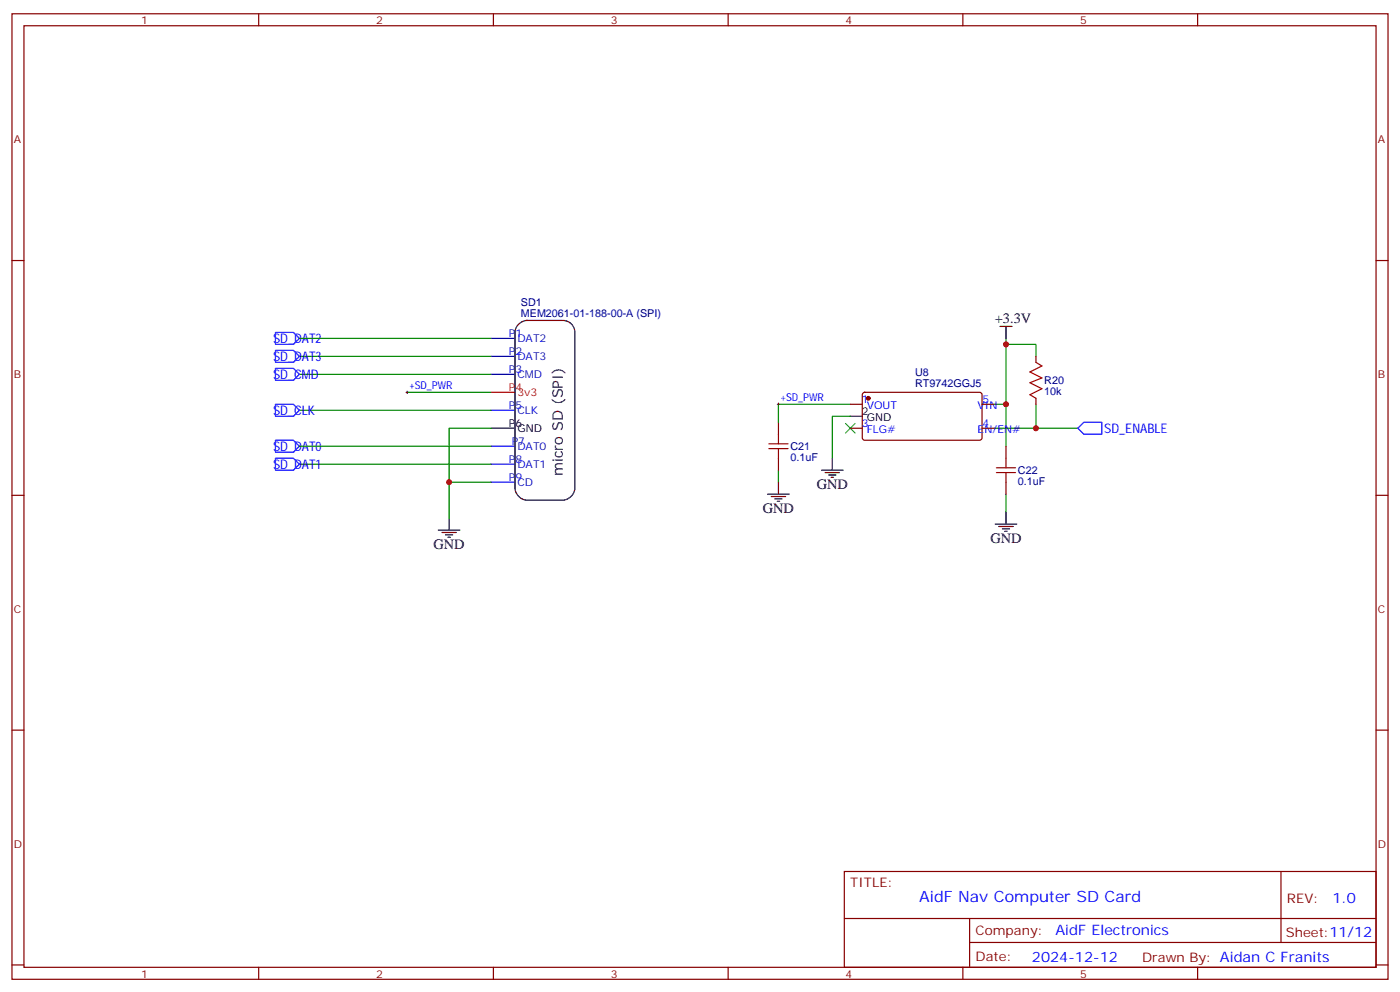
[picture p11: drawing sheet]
<svg xmlns="http://www.w3.org/2000/svg" width="412mm" height="292mm" viewBox="0 0 412 292" stroke-linecap="round" stroke-linejoin="round" font-family="sans-serif">
<g fill="none" stroke="#870000" stroke-width=".35">
<path d="M3.5 4.1h405.4v284.3h-405.4zM7.1 7.6h398.2v277.3h-398.2zM76.2 4.1v3.5M145.3 4.1v3.5M214.5 4.1v3.5M283.6 4.1v3.5M352.8 4.1v3.5M3.5 76.7h3.6M405.3 76.7h3.6M250.5 119.1h3.5M254.2 115.7l.5-.2 34.1 .1 .5 .6-.1 13-.6 .4h-34.2l-.4-.7v-12.7zM289.3 119.1h3.5"/>
<path d="M305.2 105v1.7M305.2 117.3v1.8M229.3 124.4v3.5M229.3 134.9v3.6M250.5 126.1h3.5M289.3 126.1h3.5M296.3 131.4v3.5M3.5 145.9h3.6M296.3 142v3.5M405.3 145.9h3.6M3.5 215h3.6M405.3 215h3.6"/>
<path d="M248.7 256.6h156.6v28.3h-156.6zM377.3 256.7v20.8M248.7 270.5h156.5M285.6 277.5h119.6M285.6 270.5v14.1M3.5 284.2h3.6M76.2 284.9v3.5M145.3 284.9v3.5M214.5 284.9v3.5M283.6 284.9v3.5M352.8 284.9v3.5M405.3 284.2h3.6"/>
</g>
<path d="M144.6 99.7h7.1M144.6 105h7.1M144.6 110.2h7.1M144.6 120.8h7.1M144.6 131.4h7.1M144.6 136.7h7.1M144.6 142h7.1" fill="none" stroke="#00c" stroke-width=".35"/>
<path d="M144.6 115.5h7.1" fill="none" stroke="#f00" stroke-width=".35"/>
<g fill="none" stroke="#000" stroke-width=".35">
<path d="M152.9 95.4a3.6 3.6 0 0 1 2.3-1h10.6a3.5 3.5 0 0 1 3.5 3.5v45.9a3.8 3.8 0 0 1-3.5 3.5h-10.6a3.8 3.8 0 0 1-3.5-3.5v-45.9a3.5 3.5 0 0 1 1.2-2.5zM294.6 96.1h3.5M296.3 96.1v3.6M144.6 126.1h7.1M242 138.5h6.4M243.1 139.2h4.2M244.1 139.9h2.1M245.2 134.9v3.6M250.5 122.6h3.5M129.1 156.1h6.4M130.2 156.8h4.2M131.2 157.5h2.1"/>
<path d="M131.9 158.2h.7M132.3 152.6v3.5M226.1 145.5h6.4M227.2 146.2h4.2M228.2 146.9h2.2M229 147.6h.7M229.3 142v3.5M244.8 140.6h.7M293.2 154.3h6.3M294.2 155h4.2M295.3 155.8h2.1M296 156.5h.7"/>
<path d="M296.3 150.8v3.5"/>
</g>
<g fill="none" stroke="#008700" stroke-width=".35">
<path d="M88.2 99.7h56.4M296.3 99.7v19.4h-3.5M88.2 110.2h56.4M88.2 105h56.4M119.9 115.5h24.7M250.5 119.1h-21.2v5.3M296.3 101.4h8.9v3.6M296.3 119.1v12.3M305.2 119.1v7M88.2 120.8h56.4M88.2 131.4h56.4M88.2 136.7h56.4"/>
<path d="M144.6 126.1h-12.3v26.5M229.3 138.5v3.5M250.5 122.6h-5.3v12.3M292.8 126.1h24.7M132.3 142h12.3M296.3 145.5v5.3"/>
</g>
<path d="M119.6 115.5h.7M119.9 115.2v.7M229 119.1h.7M229.3 118.7v.7" fill="none" stroke="#000" stroke-width=".29"/>
<path d="M305.2 106.7l1.7 1.1-3.5 1.7 3.5 1.8-3.5 1.4 3.5 1.8-3.5 1.7 1.8 1.1M226.5 132.1h5.6M226.5 130.7h5.6M229.3 127.9v2.8M229.3 132.1v2.8M293.5 139.2h5.7M293.5 137.8h5.7M296.3 134.9v2.9M296.3 139.2v2.8" fill="none" stroke="#a10000" stroke-width=".35"/>
<path d="M249.1 124.7l2.8 2.8M251.9 124.7l-2.8 2.8" fill="none" stroke="#3c3" stroke-width=".35"/>
<path d="M81.1 97.9h5.3l1.8 1.8-1.8 1.7h-5.3zM81.1 108.5h5.3l1.8 1.7-1.8 1.8h-5.3zM81.1 119.1h5.3l1.8 1.7-1.8 1.8h-5.3zM81.1 103.2h5.3l1.8 1.8-1.8 1.7h-5.3zM81.1 129.6h5.3l1.8 1.8-1.8 1.8h-5.3zM81.1 134.9h5.3l1.8 1.8-1.8 1.8h-5.3zM317.5 126.1l1.8-1.7h5.3v3.5h-5.3z" fill="none" stroke="#00f" stroke-width=".35"/>
<circle cx="255.8" cy="117.3" r=".53" fill="#870000" stroke="#870000" stroke-width=".35"/>
<g fill="#c00">
<circle cx="132.3" cy="142" r=".88"/>
<circle cx="296.3" cy="119.1" r=".88"/>
<circle cx="296.3" cy="101.4" r=".88"/>
<circle cx="305.2" cy="126.1" r=".88"/>
</g>
<text font-size="4.6" fill="#00f" x="270.8" y="265.7">AidF Nav Computer SD Card</text>
<g font-size="4.2">
<text x="293" y="95">+3.3V</text>
<text x="165.8" y="140.2" transform="rotate(-90 165.8 140.2)">micro SD (SPI)</text>
<text x="240.6" y="144.1">GND</text>
<text x="224.7" y="151.2">GND</text>
<text x="127.7" y="161.7">GND</text>
<text x="291.7" y="160">GND</text>
</g>
<g font-size="4.2" fill="#00f">
<text x="392.5" y="265.9">1.0</text>
<text x="310.9" y="275.5">AidF Electronics</text>
<text x="304" y="283.3">2024-12-12</text>
</g>
<g font-size="3.9" fill="#00f">
<text x="80.4" y="101">SD_DAT2</text>
<text x="80.4" y="106.3">SD_DAT3</text>
<text x="80.4" y="111.6">SD_CMD</text>
<text x="80.4" y="122.2">SD_CLK</text>
<text x="325.3" y="127.5">SD_ENABLE</text>
<text x="80.4" y="132.7">SD_DAT0</text>
<text x="80.4" y="138">SD_DAT1</text>
</g>
<g font-size="3.9" fill="#800">
<text x="250.5" y="261.2">TITLE:</text>
<text x="379.1" y="265.9">REV:</text>
<text x="287.4" y="275.4">Company:</text>
<text x="378.7" y="276">Sheet:11/12</text>
<text x="287.4" y="283.1">Date:</text>
<text x="336.4" y="283.2">Drawn By: Aidan C Franits</text>
</g>
<g font-size="3.2" fill="#800">
<text x="41.6" y="7.1">1</text>
<text x="110.8" y="7.1">2</text>
<text x="179.9" y="7.1">3</text>
<text x="249.1" y="7.1">4</text>
<text x="318.2" y="7.1">5</text>
<text x="4.1" y="42.2">A</text>
<text x="405.9" y="42.2">A</text>
<text x="4.1" y="111.3">B</text>
<text x="405.9" y="111.3">B</text>
<text x="4.1" y="180.4">C</text>
<text x="405.9" y="180.4">C</text>
<text x="4.1" y="249.6">D</text>
<text x="405.9" y="249.6">D</text>
<text x="41.6" y="287.9">1</text>
<text x="110.8" y="287.9">2</text>
<text x="179.9" y="287.9">3</text>
<text x="249.1" y="287.9">4</text>
<text x="318.2" y="287.9">5</text>
</g>
<g font-size="3.2" fill="#000080">
<text x="153.4" y="93.3">MEM2061-01-188-00-A (SPI)</text>
<text x="153.4" y="90.1">SD1</text>
<text x="269.5" y="114">RT9742GGJ5</text>
<text x="269.5" y="110.8">U8</text>
<text x="307.6" y="113.2">R20</text>
<text x="307.6" y="116.3">10k</text>
<text x="232.8" y="135.8">0.1uF</text>
<text x="232.8" y="132.5">C21</text>
<text x="299.9" y="142.8">0.1uF</text>
<text x="299.9" y="139.6">C22</text>
</g>
<g font-size="3.2" fill="#00c">
<text x="149.9" y="99.3">P1</text>
<text x="152.4" y="100.7">DAT2</text>
<text x="149.9" y="104.6">P2</text>
<text x="152.4" y="106">DAT3</text>
<text x="149.9" y="109.9">P3</text>
<text x="152.4" y="111.3">CMD</text>
<text x="149.9" y="120.5">P5</text>
<text x="152.4" y="121.9">CLK</text>
<text x="150.7" y="131.1">P7</text>
<text x="149.9" y="136.3">P8</text>
<text x="152.4" y="132.5">DAT0</text>
<text x="152.4" y="137.8">DAT1</text>
<text x="149.9" y="141.6">P9</text>
<text x="152.4" y="143.1">CD</text>
</g>
<g font-size="3.2" fill="#00f">
<text x="120.6" y="114.7">+SD_PWR</text>
<text x="230" y="118.2">+SD_PWR</text>
<text x="253.8" y="118.7">1</text>
<text x="289.5" y="118.7">5</text>
<text x="253.8" y="125.8">3</text>
<text x="255.3" y="120.5">VOUT</text>
<text x="288" y="120.5">VIN</text>
<text x="289.5" y="125.8">4</text>
<text x="255.3" y="127.5">FLG#</text>
<text x="288" y="127.5">EN/EN#</text>
</g>
<g font-size="3.2" fill="#f00">
<text x="149.9" y="115.2">P4</text>
<text x="152.4" y="116.6">3v3</text>
</g>
<g font-size="3.2">
<text x="149.9" y="125.8">P6</text>
<text x="253.8" y="122.2">2</text>
<text x="255.3" y="124">GND</text>
<text x="152.4" y="127.2">GND</text>
</g>
</svg>
